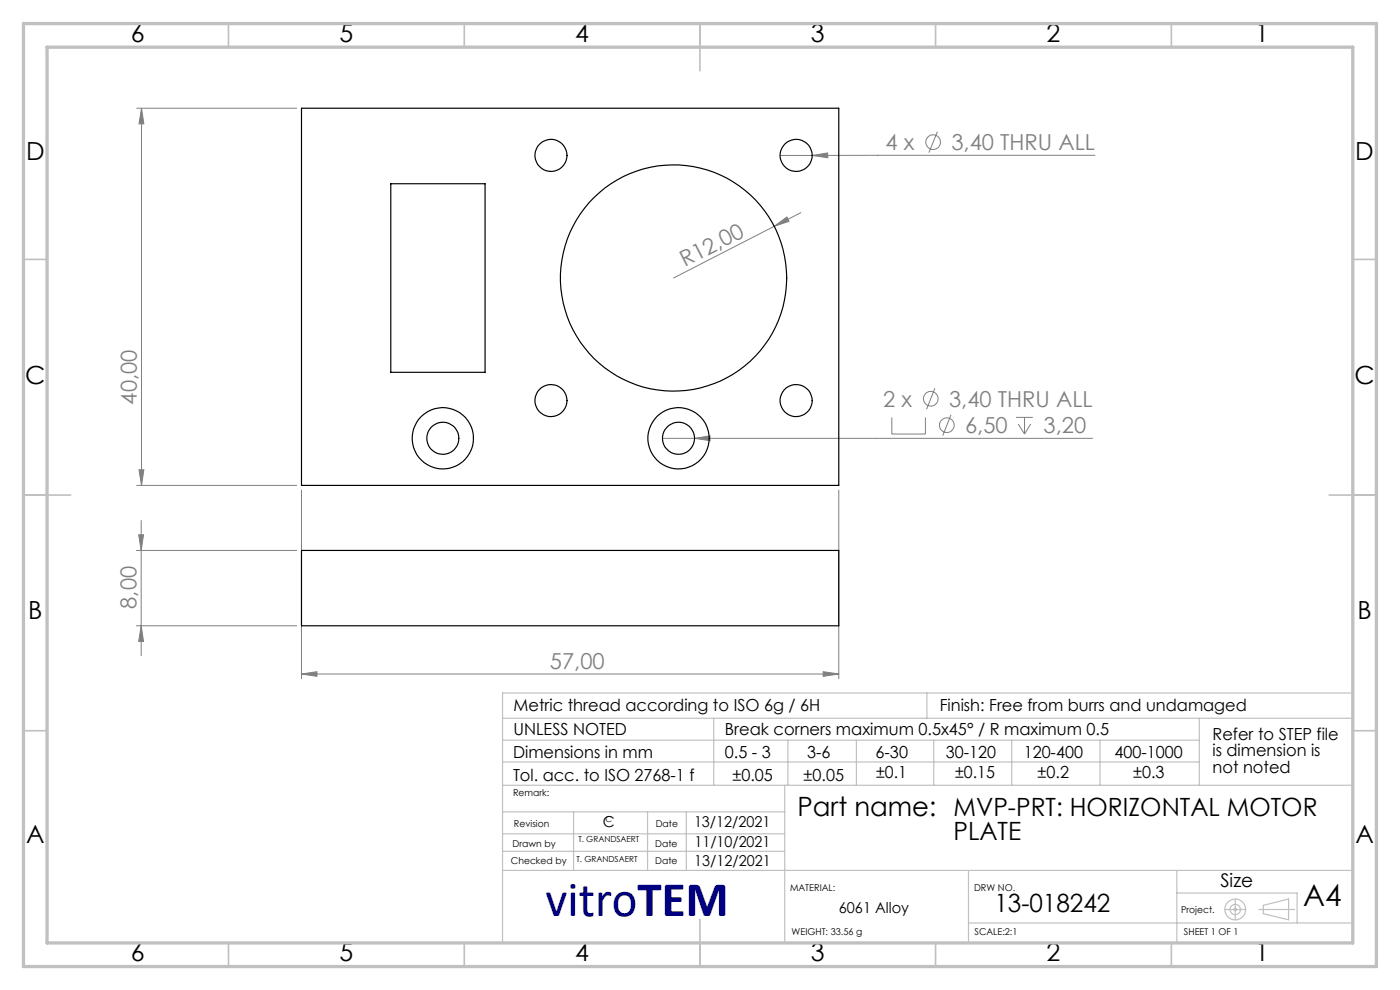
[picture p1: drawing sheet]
<svg xmlns="http://www.w3.org/2000/svg" width="297mm" height="210mm" viewBox="0 0 297 210" stroke-linecap="round" stroke-linejoin="round" font-family="sans-serif">
<g fill="none" stroke="#808080" stroke-width=".21">
<path d="M29 23h33.9M30 23v80M30 23l.5 3.3h-1zM165.5 33h6.8M172.3 33l3.3-.6v1.1zM198.9 27.9l-1.8 4.5M232.3 32.9l-60 .1M164.3 48l2.6-2 .5 .9zM169.9 45.1l-27 13.9M29.5 99.7h1l-.5 3.3zM140.5 93h91.3M147.4 93l3.2-.5v1z"/>
<path d="M189.2 88.5v3.6h7.1v-3.6M198.3 82.4l-1.7 4.4M201.8 88l-1.8 4.4M215.5 88.5h3.6M216 89.9l1.3 2.2M217.3 88.5v3.6M218.7 89.9l-1.4 2.2M28.9 116.8h34M29 103h33.9M29.4 113.4h1l-.4 3.4zM30 110.4v28.7M64 104v40"/>
<path d="M177.9 104v40M28.9 132.7h34M30 132.7l.4 3.4h-1zM64 143l3.2-.5v1zM64 143h113.9M174.6 142.5l3.3 .5-3.3 .5z"/>
<circle cx="197.9" cy="30.2" r="1.55"/>
<circle cx="197.5" cy="84.6" r="1.55"/>
<circle cx="200.9" cy="90.2" r="1.55"/>
</g>
<g fill="none" stroke="#c0c0c0" stroke-width=".25">
<path d="M106.6 152.4h180.1M106.7 157h147.7M151.4 152.4v14.2M167.1 157v9.6M181.7 157v9.6M196.6 147v5.4M198.1 157v9.6M214.6 157v9.6M233.4 157v9.6M254.4 152.4v14.2M286.7 147h-180.1v52.7M106.6 166.6h180.1"/>
<path d="M106.6 161.6h147.8M106.6 176.9h59.9M106.6 172.2h59.9M121.7 172.2v12.4M137.4 172.2v12.4M145.6 172.2v12.3M166.5 166.6v33.2M106.6 180.6h59.9M106.6 184.6h180.1M205.5 195.8h81.2M205.5 184.6v15.2M249.7 184.6v15.2"/>
<path d="M249.7 189.4h25.5v6.4M259.9 192.9h4.4M262 190.7v4.4M267.1 192.9h7.6M268 192l5.4-1.3v4.4l-5.4-1.3z"/>
<circle cx="262" cy="192.9" r=".27"/>
<circle cx="262" cy="192.9" r="2.21"/>
<circle cx="262" cy="192.9" r="1.11"/>
</g>
<g fill="none" stroke="#c0c0c0" stroke-width=".35">
<path d="M48.5 5v5M98.5 5v5M148.5 5v10M198.5 5v5M248.5 5v5M5 55h5M287 55h5M5 105h10M282 105h10M5 155h5M287 155h5M148.5 195v10"/>
<path d="M48.5 200v5M98.5 200v5M198.5 200v5M248.5 200v5"/>
</g>
<path d="M5 5h287v200h-287zM10 10h277v190h-277z" fill="none" stroke="#c0c0c0" stroke-width=".7"/>
<g fill="#808080">
<path d="M164.3 48l2.6-2 .5 .9z"/>
<path d="M174.6 142.5l3.3 .5-3.3 .5zM64 143l3.2-.5v1z"/>
<path d="M172.3 33l3.3 .5v-1.1zM147.4 93l3.2 .5v-1z"/>
<path d="M30 23l.5 3.3h-1zM29.5 99.7h1l-.5 3.3zM29.4 113.4h1l-.4 3.4zM30 132.7l.4 3.4h-1z"/>
</g>
<g fill="none" stroke="#000" stroke-width=".25">
<path d="M64 23h113.9v80h-113.9zM82.9 39h20v40h-20zM64 116.8h113.9v15.9h-113.9z"/>
<circle cx="116.9" cy="33" r="3.4"/>
<circle cx="168.9" cy="33" r="3.4"/>
<circle cx="142.9" cy="59" r="24"/>
<circle cx="93.9" cy="93" r="6.5"/>
<circle cx="93.9" cy="93" r="3.4"/>
<circle cx="116.9" cy="85" r="3.4"/>
<circle cx="144" cy="93" r="6.5"/>
<circle cx="144" cy="93" r="3.4"/>
<circle cx="168.9" cy="85" r="3.4"/>
</g>
<text font-size="10.6" fill="#000080" x="115.8" y="194.4">vitroTEM</text>
<text font-size="6.3" x="276.5" y="192.2">A4</text>
<text font-size="5.6" x="169.2" y="173.1">Part name: MVP-PRT: HORIZONTAL MOTOR</text>
<g font-size="5.3">
<text x="27.8" y="8.9">6</text>
<text x="72" y="8.9">5</text>
<text x="122" y="8.9">4</text>
<text x="172" y="8.9">3</text>
<text x="222" y="8.9">2</text>
<text x="266.3" y="8.9">1</text>
<text x="5.5" y="33.9">D</text>
<text x="287.5" y="33.9">D</text>
<text x="5.3" y="81.4">C</text>
<text x="287.3" y="81.4">C</text>
<text x="6" y="131.4">B</text>
<text x="288" y="131.4">B</text>
<text x="5.5" y="178.9">A</text>
<text x="202.3" y="178.2">PLATE</text>
<text x="287.5" y="178.9">A</text>
<text x="210.9" y="193.5">13-018242</text>
<text x="27.8" y="203.9">6</text>
<text x="72" y="203.9">5</text>
<text x="122" y="203.9">4</text>
<text x="172" y="203.9">3</text>
<text x="222" y="203.9">2</text>
<text x="266.3" y="203.9">1</text>
</g>
<g font-size="4.7" fill="#808080">
<text x="187.9" y="31.8">4 x</text>
<text x="201.8" y="31.8">3,40 THRU ALL</text>
<text x="145.3" y="56.7" transform="rotate(-27 145.3 56.7)">R12,00</text>
<text x="29" y="85.8" transform="rotate(-90 29 85.8)">40,00</text>
<text x="187.3" y="86.3">2 x</text>
<text x="201.3" y="86.3">3,40 THRU ALL</text>
<text x="204.7" y="91.9">6,50</text>
<text x="221.4" y="91.9">3,20</text>
<text x="28.9" y="129.1" transform="rotate(-90 28.9 129.1)">8,00</text>
<text x="116.7" y="141.9">57,00</text>
</g>
<text font-size="4" x="258.9" y="188.1">Size</text>
<g font-size="3.5">
<text x="108.9" y="156">UNLESS NOTED</text>
<text x="108.9" y="150.8">Metric thread according to ISO 6g / 6H</text>
<text x="153.8" y="156">Break corners maximum 0.5x45° / R maximum 0.5</text>
<text x="199.3" y="150.8">Finish: Free from burrs and undamaged</text>
<text x="108.8" y="160.7">Dimensions in mm</text>
<text x="153.8" y="160.7">0.5 - 3</text>
<text x="171.2" y="160.7">3-6</text>
<text x="185.7" y="160.7">6-30</text>
<text x="200.6" y="160.7">30-120</text>
<text x="217.2" y="160.7">120-400</text>
<text x="236.5" y="160.7">400-1000</text>
<text x="257.2" y="156.9">Refer to STEP file</text>
<text x="257.2" y="160.4">is dimension is</text>
<text x="108.8" y="165.6">Tol. acc. to ISO 2768-1 f</text>
<text x="155.4" y="165.6">±0.05</text>
<text x="170.5" y="165.6">±0.05</text>
<text x="185.9" y="165">±0.1</text>
<text x="202.6" y="165">±0.15</text>
<text x="220.1" y="165">±0.2</text>
<text x="240.4" y="165">±0.3</text>
<text x="257.2" y="163.9">not noted</text>
</g>
<g font-size="3.2">
<text x="127.9" y="175.5">C</text>
<text x="147.2" y="175.5">13/12/2021</text>
<text x="147.3" y="179.7">11/10/2021</text>
<text x="147.3" y="183.7">13/12/2021</text>
<text x="178" y="193.6">6061 Alloy</text>
</g>
<g font-size="2">
<text x="108.8" y="168.9">Remark:</text>
<text x="108.7" y="179.6">Drawn by</text>
<text x="109" y="175.5">Revision</text>
<text x="139" y="179.6">Date</text>
<text x="139.1" y="175.5">Date</text>
<text x="108.4" y="183.2">Checked by</text>
<text x="139" y="183.2">Date</text>
<text x="167.6" y="189">MATERIAL:</text>
<text x="206.6" y="189">DRW NO.</text>
<text x="250.6" y="193.6">Project.</text>
<text x="167.9" y="198.4">WEIGHT: 33.56 g</text>
<text x="206.8" y="198.4">SCALE:2:1</text>
<text x="251.2" y="198.4">SHEET 1 OF 1</text>
</g>
<g font-size="1.8">
<text x="122.7" y="178.6">T. GRANDSAERT</text>
<text x="128.5" y="174.4">C</text>
<text x="122.3" y="182.8">T. GRANDSAERT</text>
</g>
</svg>
